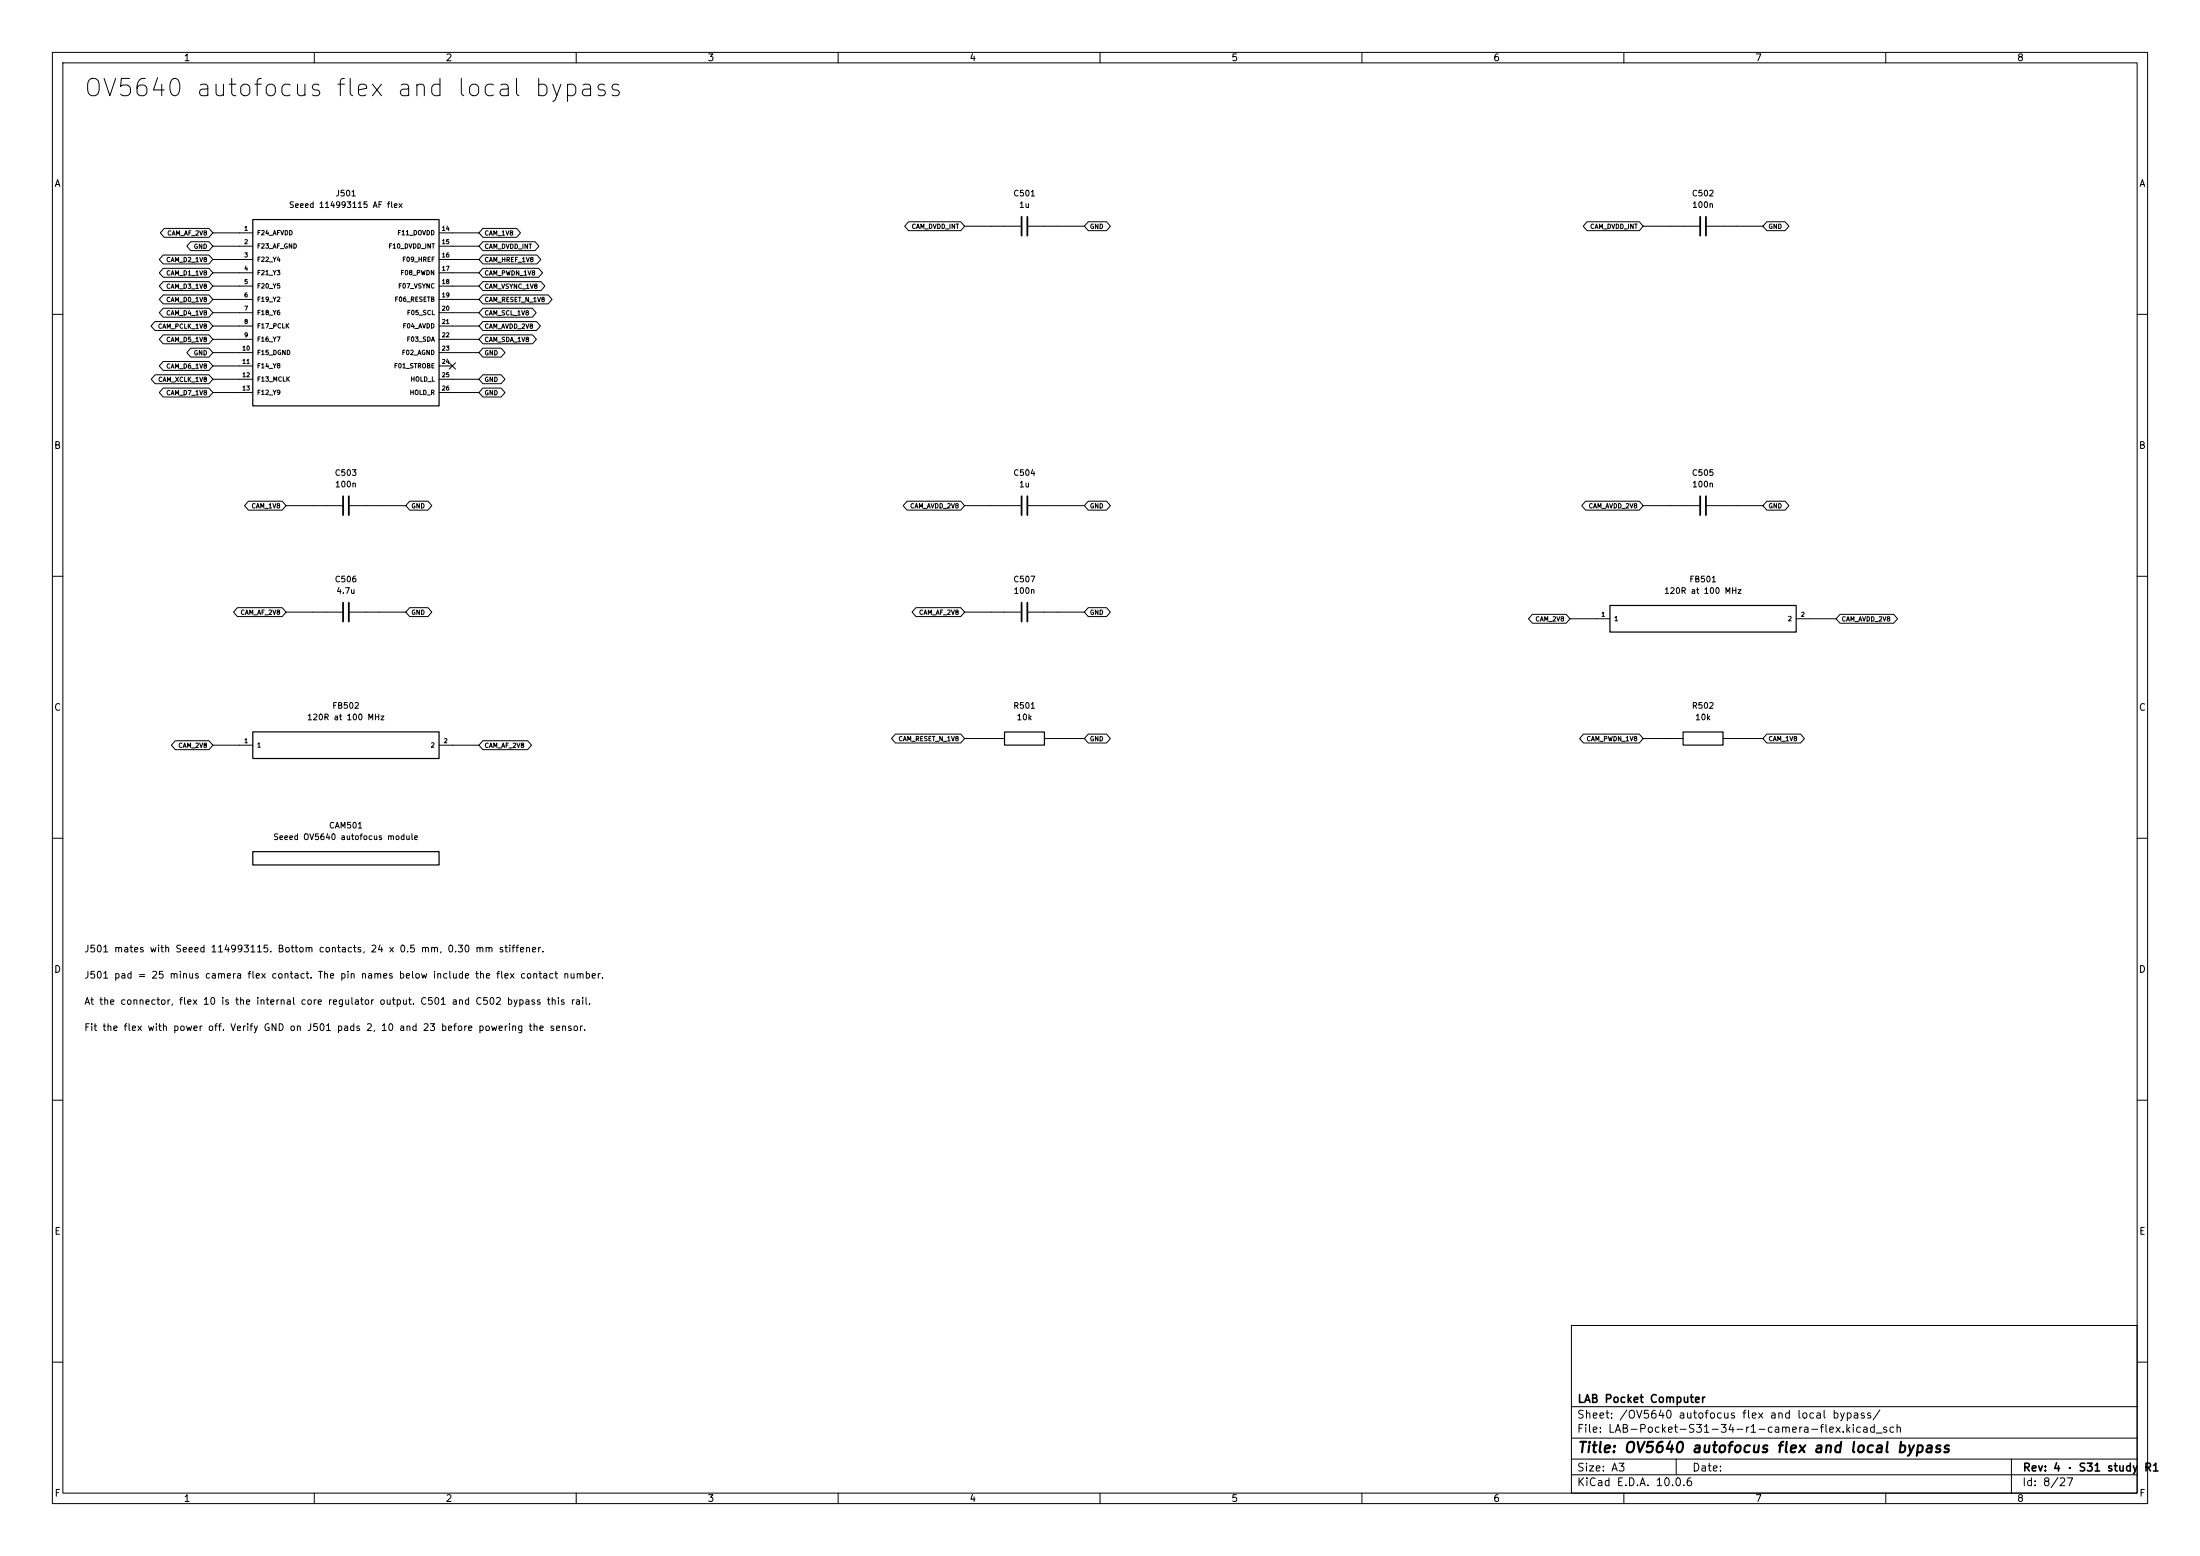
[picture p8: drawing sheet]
(kicad_sch (version 20260101) (generator eeschema) (paper "A3") (title_block (title "OV5640 autofocus flex and local bypass") (rev "4 · S31 study R1") (company "LAB Pocket Computer")) (lib_symbols
(symbol "S31_34:Part_J501" (pin_names (offset 0.7)) (in_bom yes) (on_board yes)
(property "Reference" "J" (at 0 22.78 0) (effects (font (size 1.1 1.1))))
(property "Value" "Seeed 114993115 AF flex" (at 0 19.78 0) (effects (font (size 1.1 1.1))))
(symbol "Part_J501_0_1" (rectangle (start -17.78 17.78) (end 17.78 -17.78) (stroke (width 0.23) (type default))(fill (type background))))
(symbol "Part_J501_1_1"
(pin passive line (at -20.32 15.24 0) (length 2.54) (name "F24_AFVDD" (effects (font (size 0.85 0.85)))) (number "1" (effects (font (size 0.8 0.8)))))
(pin passive line (at -20.32 12.7 0) (length 2.54) (name "F23_AF_GND" (effects (font (size 0.85 0.85)))) (number "2" (effects (font (size 0.8 0.8)))))
(pin passive line (at -20.32 10.16 0) (length 2.54) (name "F22_Y4" (effects (font (size 0.85 0.85)))) (number "3" (effects (font (size 0.8 0.8)))))
(pin passive line (at -20.32 7.62 0) (length 2.54) (name "F21_Y3" (effects (font (size 0.85 0.85)))) (number "4" (effects (font (size 0.8 0.8)))))
(pin passive line (at -20.32 5.08 0) (length 2.54) (name "F20_Y5" (effects (font (size 0.85 0.85)))) (number "5" (effects (font (size 0.8 0.8)))))
(pin passive line (at -20.32 2.54 0) (length 2.54) (name "F19_Y2" (effects (font (size 0.85 0.85)))) (number "6" (effects (font (size 0.8 0.8)))))
(pin passive line (at -20.32 0 0) (length 2.54) (name "F18_Y6" (effects (font (size 0.85 0.85)))) (number "7" (effects (font (size 0.8 0.8)))))
(pin passive line (at -20.32 -2.54 0) (length 2.54) (name "F17_PCLK" (effects (font (size 0.85 0.85)))) (number "8" (effects (font (size 0.8 0.8)))))
(pin passive line (at -20.32 -5.08 0) (length 2.54) (name "F16_Y7" (effects (font (size 0.85 0.85)))) (number "9" (effects (font (size 0.8 0.8)))))
(pin passive line (at -20.32 -7.62 0) (length 2.54) (name "F15_DGND" (effects (font (size 0.85 0.85)))) (number "10" (effects (font (size 0.8 0.8)))))
(pin passive line (at -20.32 -10.16 0) (length 2.54) (name "F14_Y8" (effects (font (size 0.85 0.85)))) (number "11" (effects (font (size 0.8 0.8)))))
(pin passive line (at -20.32 -12.7 0) (length 2.54) (name "F13_MCLK" (effects (font (size 0.85 0.85)))) (number "12" (effects (font (size 0.8 0.8)))))
(pin passive line (at -20.32 -15.24 0) (length 2.54) (name "F12_Y9" (effects (font (size 0.85 0.85)))) (number "13" (effects (font (size 0.8 0.8)))))
(pin passive line (at 20.32 15.24 180) (length 2.54) (name "F11_DOVDD" (effects (font (size 0.85 0.85)))) (number "14" (effects (font (size 0.8 0.8)))))
(pin passive line (at 20.32 12.7 180) (length 2.54) (name "F10_DVDD_INT" (effects (font (size 0.85 0.85)))) (number "15" (effects (font (size 0.8 0.8)))))
(pin passive line (at 20.32 10.16 180) (length 2.54) (name "F09_HREF" (effects (font (size 0.85 0.85)))) (number "16" (effects (font (size 0.8 0.8)))))
(pin passive line (at 20.32 7.62 180) (length 2.54) (name "F08_PWDN" (effects (font (size 0.85 0.85)))) (number "17" (effects (font (size 0.8 0.8)))))
(pin passive line (at 20.32 5.08 180) (length 2.54) (name "F07_VSYNC" (effects (font (size 0.85 0.85)))) (number "18" (effects (font (size 0.8 0.8)))))
(pin passive line (at 20.32 2.54 180) (length 2.54) (name "F06_RESETB" (effects (font (size 0.85 0.85)))) (number "19" (effects (font (size 0.8 0.8)))))
(pin passive line (at 20.32 0 180) (length 2.54) (name "F05_SCL" (effects (font (size 0.85 0.85)))) (number "20" (effects (font (size 0.8 0.8)))))
(pin passive line (at 20.32 -2.54 180) (length 2.54) (name "F04_AVDD" (effects (font (size 0.85 0.85)))) (number "21" (effects (font (size 0.8 0.8)))))
(pin passive line (at 20.32 -5.08 180) (length 2.54) (name "F03_SDA" (effects (font (size 0.85 0.85)))) (number "22" (effects (font (size 0.8 0.8)))))
(pin passive line (at 20.32 -7.62 180) (length 2.54) (name "F02_AGND" (effects (font (size 0.85 0.85)))) (number "23" (effects (font (size 0.8 0.8)))))
(pin passive line (at 20.32 -10.16 180) (length 2.54) (name "F01_STROBE" (effects (font (size 0.85 0.85)))) (number "24" (effects (font (size 0.8 0.8)))))
(pin passive line (at 20.32 -12.7 180) (length 2.54) (name "HOLD_L" (effects (font (size 0.85 0.85)))) (number "25" (effects (font (size 0.8 0.8)))))
(pin passive line (at 20.32 -15.24 180) (length 2.54) (name "HOLD_R" (effects (font (size 0.85 0.85)))) (number "26" (effects (font (size 0.8 0.8)))))))
(symbol "S31_34:Part_C501" (pin_names (offset 0.7) (hide yes)) (pin_numbers (hide yes)) (in_bom yes) (on_board yes)
(property "Reference" "C" (at 0 6.27 0) (effects (font (size 1.1 1.1))))
(property "Value" "1u" (at 0 3.27 0) (effects (font (size 1.1 1.1))))
(symbol "Part_C501_0_1" (polyline (pts (xy -0.55 -1.8) (xy -0.55 1.8)) (stroke (width 0.34) (type default))(fill (type none)))(polyline (pts (xy 0.55 -1.8) (xy 0.55 1.8)) (stroke (width 0.34) (type default))(fill (type none)))(polyline (pts (xy -3.81 0) (xy -0.55 0)) (stroke (width 0.18) (type default))(fill (type none)))(polyline (pts (xy 3.81 0) (xy 0.55 0)) (stroke (width 0.18) (type default))(fill (type none))))
(symbol "Part_C501_1_1"
(pin passive line (at -6.35 0 0) (length 2.54) (name "1" (effects (font (size 0.85 0.85)))) (number "1" (effects (font (size 0.8 0.8)))))
(pin passive line (at 6.35 0 180) (length 2.54) (name "2" (effects (font (size 0.85 0.85)))) (number "2" (effects (font (size 0.8 0.8)))))))
(symbol "S31_34:Part_C502" (pin_names (offset 0.7) (hide yes)) (pin_numbers (hide yes)) (in_bom yes) (on_board yes)
(property "Reference" "C" (at 0 6.27 0) (effects (font (size 1.1 1.1))))
(property "Value" "100n" (at 0 3.27 0) (effects (font (size 1.1 1.1))))
(symbol "Part_C502_0_1" (polyline (pts (xy -0.55 -1.8) (xy -0.55 1.8)) (stroke (width 0.34) (type default))(fill (type none)))(polyline (pts (xy 0.55 -1.8) (xy 0.55 1.8)) (stroke (width 0.34) (type default))(fill (type none)))(polyline (pts (xy -3.81 0) (xy -0.55 0)) (stroke (width 0.18) (type default))(fill (type none)))(polyline (pts (xy 3.81 0) (xy 0.55 0)) (stroke (width 0.18) (type default))(fill (type none))))
(symbol "Part_C502_1_1"
(pin passive line (at -6.35 0 0) (length 2.54) (name "1" (effects (font (size 0.85 0.85)))) (number "1" (effects (font (size 0.8 0.8)))))
(pin passive line (at 6.35 0 180) (length 2.54) (name "2" (effects (font (size 0.85 0.85)))) (number "2" (effects (font (size 0.8 0.8)))))))
(symbol "S31_34:Part_C503" (pin_names (offset 0.7) (hide yes)) (pin_numbers (hide yes)) (in_bom yes) (on_board yes)
(property "Reference" "C" (at 0 6.27 0) (effects (font (size 1.1 1.1))))
(property "Value" "100n" (at 0 3.27 0) (effects (font (size 1.1 1.1))))
(symbol "Part_C503_0_1" (polyline (pts (xy -0.55 -1.8) (xy -0.55 1.8)) (stroke (width 0.34) (type default))(fill (type none)))(polyline (pts (xy 0.55 -1.8) (xy 0.55 1.8)) (stroke (width 0.34) (type default))(fill (type none)))(polyline (pts (xy -3.81 0) (xy -0.55 0)) (stroke (width 0.18) (type default))(fill (type none)))(polyline (pts (xy 3.81 0) (xy 0.55 0)) (stroke (width 0.18) (type default))(fill (type none))))
(symbol "Part_C503_1_1"
(pin passive line (at -6.35 0 0) (length 2.54) (name "1" (effects (font (size 0.85 0.85)))) (number "1" (effects (font (size 0.8 0.8)))))
(pin passive line (at 6.35 0 180) (length 2.54) (name "2" (effects (font (size 0.85 0.85)))) (number "2" (effects (font (size 0.8 0.8)))))))
(symbol "S31_34:Part_C504" (pin_names (offset 0.7) (hide yes)) (pin_numbers (hide yes)) (in_bom yes) (on_board yes)
(property "Reference" "C" (at 0 6.27 0) (effects (font (size 1.1 1.1))))
(property "Value" "1u" (at 0 3.27 0) (effects (font (size 1.1 1.1))))
(symbol "Part_C504_0_1" (polyline (pts (xy -0.55 -1.8) (xy -0.55 1.8)) (stroke (width 0.34) (type default))(fill (type none)))(polyline (pts (xy 0.55 -1.8) (xy 0.55 1.8)) (stroke (width 0.34) (type default))(fill (type none)))(polyline (pts (xy -3.81 0) (xy -0.55 0)) (stroke (width 0.18) (type default))(fill (type none)))(polyline (pts (xy 3.81 0) (xy 0.55 0)) (stroke (width 0.18) (type default))(fill (type none))))
(symbol "Part_C504_1_1"
(pin passive line (at -6.35 0 0) (length 2.54) (name "1" (effects (font (size 0.85 0.85)))) (number "1" (effects (font (size 0.8 0.8)))))
(pin passive line (at 6.35 0 180) (length 2.54) (name "2" (effects (font (size 0.85 0.85)))) (number "2" (effects (font (size 0.8 0.8)))))))
(symbol "S31_34:Part_C505" (pin_names (offset 0.7) (hide yes)) (pin_numbers (hide yes)) (in_bom yes) (on_board yes)
(property "Reference" "C" (at 0 6.27 0) (effects (font (size 1.1 1.1))))
(property "Value" "100n" (at 0 3.27 0) (effects (font (size 1.1 1.1))))
(symbol "Part_C505_0_1" (polyline (pts (xy -0.55 -1.8) (xy -0.55 1.8)) (stroke (width 0.34) (type default))(fill (type none)))(polyline (pts (xy 0.55 -1.8) (xy 0.55 1.8)) (stroke (width 0.34) (type default))(fill (type none)))(polyline (pts (xy -3.81 0) (xy -0.55 0)) (stroke (width 0.18) (type default))(fill (type none)))(polyline (pts (xy 3.81 0) (xy 0.55 0)) (stroke (width 0.18) (type default))(fill (type none))))
(symbol "Part_C505_1_1"
(pin passive line (at -6.35 0 0) (length 2.54) (name "1" (effects (font (size 0.85 0.85)))) (number "1" (effects (font (size 0.8 0.8)))))
(pin passive line (at 6.35 0 180) (length 2.54) (name "2" (effects (font (size 0.85 0.85)))) (number "2" (effects (font (size 0.8 0.8)))))))
(symbol "S31_34:Part_C506" (pin_names (offset 0.7) (hide yes)) (pin_numbers (hide yes)) (in_bom yes) (on_board yes)
(property "Reference" "C" (at 0 6.27 0) (effects (font (size 1.1 1.1))))
(property "Value" "4.7u" (at 0 3.27 0) (effects (font (size 1.1 1.1))))
(symbol "Part_C506_0_1" (polyline (pts (xy -0.55 -1.8) (xy -0.55 1.8)) (stroke (width 0.34) (type default))(fill (type none)))(polyline (pts (xy 0.55 -1.8) (xy 0.55 1.8)) (stroke (width 0.34) (type default))(fill (type none)))(polyline (pts (xy -3.81 0) (xy -0.55 0)) (stroke (width 0.18) (type default))(fill (type none)))(polyline (pts (xy 3.81 0) (xy 0.55 0)) (stroke (width 0.18) (type default))(fill (type none))))
(symbol "Part_C506_1_1"
(pin passive line (at -6.35 0 0) (length 2.54) (name "1" (effects (font (size 0.85 0.85)))) (number "1" (effects (font (size 0.8 0.8)))))
(pin passive line (at 6.35 0 180) (length 2.54) (name "2" (effects (font (size 0.85 0.85)))) (number "2" (effects (font (size 0.8 0.8)))))))
(symbol "S31_34:Part_C507" (pin_names (offset 0.7) (hide yes)) (pin_numbers (hide yes)) (in_bom yes) (on_board yes)
(property "Reference" "C" (at 0 6.27 0) (effects (font (size 1.1 1.1))))
(property "Value" "100n" (at 0 3.27 0) (effects (font (size 1.1 1.1))))
(symbol "Part_C507_0_1" (polyline (pts (xy -0.55 -1.8) (xy -0.55 1.8)) (stroke (width 0.34) (type default))(fill (type none)))(polyline (pts (xy 0.55 -1.8) (xy 0.55 1.8)) (stroke (width 0.34) (type default))(fill (type none)))(polyline (pts (xy -3.81 0) (xy -0.55 0)) (stroke (width 0.18) (type default))(fill (type none)))(polyline (pts (xy 3.81 0) (xy 0.55 0)) (stroke (width 0.18) (type default))(fill (type none))))
(symbol "Part_C507_1_1"
(pin passive line (at -6.35 0 0) (length 2.54) (name "1" (effects (font (size 0.85 0.85)))) (number "1" (effects (font (size 0.8 0.8)))))
(pin passive line (at 6.35 0 180) (length 2.54) (name "2" (effects (font (size 0.85 0.85)))) (number "2" (effects (font (size 0.8 0.8)))))))
(symbol "S31_34:Part_FB501" (pin_names (offset 0.7)) (in_bom yes) (on_board yes)
(property "Reference" "FB" (at 0 7.54 0) (effects (font (size 1.1 1.1))))
(property "Value" "120R at 100 MHz" (at 0 4.54 0) (effects (font (size 1.1 1.1))))
(symbol "Part_FB501_0_1" (rectangle (start -17.78 2.54) (end 17.78 -2.54) (stroke (width 0.23) (type default))(fill (type background))))
(symbol "Part_FB501_1_1"
(pin passive line (at -20.32 0 0) (length 2.54) (name "1" (effects (font (size 0.85 0.85)))) (number "1" (effects (font (size 0.8 0.8)))))
(pin passive line (at 20.32 0 180) (length 2.54) (name "2" (effects (font (size 0.85 0.85)))) (number "2" (effects (font (size 0.8 0.8)))))))
(symbol "S31_34:Part_FB502" (pin_names (offset 0.7)) (in_bom yes) (on_board yes)
(property "Reference" "FB" (at 0 7.54 0) (effects (font (size 1.1 1.1))))
(property "Value" "120R at 100 MHz" (at 0 4.54 0) (effects (font (size 1.1 1.1))))
(symbol "Part_FB502_0_1" (rectangle (start -17.78 2.54) (end 17.78 -2.54) (stroke (width 0.23) (type default))(fill (type background))))
(symbol "Part_FB502_1_1"
(pin passive line (at -20.32 0 0) (length 2.54) (name "1" (effects (font (size 0.85 0.85)))) (number "1" (effects (font (size 0.8 0.8)))))
(pin passive line (at 20.32 0 180) (length 2.54) (name "2" (effects (font (size 0.85 0.85)))) (number "2" (effects (font (size 0.8 0.8)))))))
(symbol "S31_34:Part_R501" (pin_names (offset 0.7) (hide yes)) (pin_numbers (hide yes)) (in_bom yes) (on_board yes)
(property "Reference" "R" (at 0 6.27 0) (effects (font (size 1.1 1.1))))
(property "Value" "10k" (at 0 3.27 0) (effects (font (size 1.1 1.1))))
(symbol "Part_R501_0_1" (rectangle (start -3.81 1.25) (end 3.81 -1.25) (stroke (width 0.23) (type default))(fill (type none))))
(symbol "Part_R501_1_1"
(pin passive line (at -6.35 0 0) (length 2.54) (name "1" (effects (font (size 0.85 0.85)))) (number "1" (effects (font (size 0.8 0.8)))))
(pin passive line (at 6.35 0 180) (length 2.54) (name "2" (effects (font (size 0.85 0.85)))) (number "2" (effects (font (size 0.8 0.8)))))))
(symbol "S31_34:Part_R502" (pin_names (offset 0.7) (hide yes)) (pin_numbers (hide yes)) (in_bom yes) (on_board yes)
(property "Reference" "R" (at 0 6.27 0) (effects (font (size 1.1 1.1))))
(property "Value" "10k" (at 0 3.27 0) (effects (font (size 1.1 1.1))))
(symbol "Part_R502_0_1" (rectangle (start -3.81 1.25) (end 3.81 -1.25) (stroke (width 0.23) (type default))(fill (type none))))
(symbol "Part_R502_1_1"
(pin passive line (at -6.35 0 0) (length 2.54) (name "1" (effects (font (size 0.85 0.85)))) (number "1" (effects (font (size 0.8 0.8)))))
(pin passive line (at 6.35 0 180) (length 2.54) (name "2" (effects (font (size 0.85 0.85)))) (number "2" (effects (font (size 0.8 0.8)))))))
(symbol "S31_34:Part_CAM501" (pin_names (offset 0.7)) (in_bom yes) (on_board yes)
(property "Reference" "CAM" (at 0 6.27 0) (effects (font (size 1.1 1.1))))
(property "Value" "Seeed OV5640 autofocus module" (at 0 3.27 0) (effects (font (size 1.1 1.1))))
(symbol "Part_CAM501_0_1" (rectangle (start -17.78 1.27) (end 17.78 -1.27) (stroke (width 0.23) (type default))(fill (type background))))
(symbol "Part_CAM501_1_1")))
(text "OV5640 autofocus flex and local bypass" (at 16 17 0) (effects (font (size 3.3 3.3)) (justify left)))
(symbol (lib_id "S31_34:Part_J501") (at 66.04 59.69 0) (unit 1) (in_bom yes) (on_board yes) (property "Reference" "J501" (at 66.04 36.91 0) (effects (font (size 1.1 1.1))))(property "Value" "Seeed 114993115 AF flex" (at 66.04 39.11 0) (effects (font (size 1.1 1.1))))(property "Footprint" "LABR4:JUSHUO_AFC01-S24FCC-00" (at 66.04 59.69 0) (effects (font (size 1.1 1.1)) (hide yes)))(property "Datasheet" "${KIPRJMOD}/../datasheets/Jushuo-AFC01-S24FCC-00.pdf" (at 66.04 59.69 0) (effects (font (size 1.1 1.1)) (hide yes)))(property "MPN" "AFC01-S24FCC-00" (at 66.04 59.69 0) (effects (font (size 1.1 1.1)) (hide yes)))(property "LCSC" "C262276" (at 66.04 59.69 0) (effects (font (size 1.1 1.1)) (hide yes))))
(wire (pts (xy 45.72 44.45) (xy 40.64 44.45)) (stroke (width 0) (type default)))
(global_label "CAM_AF_2V8" (shape bidirectional) (at 40.64 44.45 180) (effects (font (size 0.85 0.85)) (justify right)))
(wire (pts (xy 45.72 46.99) (xy 40.64 46.99)) (stroke (width 0) (type default)))
(global_label "GND" (shape bidirectional) (at 40.64 46.99 180) (effects (font (size 0.85 0.85)) (justify right)))
(wire (pts (xy 45.72 49.53) (xy 40.64 49.53)) (stroke (width 0) (type default)))
(global_label "CAM_D2_1V8" (shape bidirectional) (at 40.64 49.53 180) (effects (font (size 0.85 0.85)) (justify right)))
(wire (pts (xy 45.72 52.07) (xy 40.64 52.07)) (stroke (width 0) (type default)))
(global_label "CAM_D1_1V8" (shape bidirectional) (at 40.64 52.07 180) (effects (font (size 0.85 0.85)) (justify right)))
(wire (pts (xy 45.72 54.61) (xy 40.64 54.61)) (stroke (width 0) (type default)))
(global_label "CAM_D3_1V8" (shape bidirectional) (at 40.64 54.61 180) (effects (font (size 0.85 0.85)) (justify right)))
(wire (pts (xy 45.72 57.15) (xy 40.64 57.15)) (stroke (width 0) (type default)))
(global_label "CAM_D0_1V8" (shape bidirectional) (at 40.64 57.15 180) (effects (font (size 0.85 0.85)) (justify right)))
(wire (pts (xy 45.72 59.69) (xy 40.64 59.69)) (stroke (width 0) (type default)))
(global_label "CAM_D4_1V8" (shape bidirectional) (at 40.64 59.69 180) (effects (font (size 0.85 0.85)) (justify right)))
(wire (pts (xy 45.72 62.23) (xy 40.64 62.23)) (stroke (width 0) (type default)))
(global_label "CAM_PCLK_1V8" (shape bidirectional) (at 40.64 62.23 180) (effects (font (size 0.85 0.85)) (justify right)))
(wire (pts (xy 45.72 64.77) (xy 40.64 64.77)) (stroke (width 0) (type default)))
(global_label "CAM_D5_1V8" (shape bidirectional) (at 40.64 64.77 180) (effects (font (size 0.85 0.85)) (justify right)))
(wire (pts (xy 45.72 67.31) (xy 40.64 67.31)) (stroke (width 0) (type default)))
(global_label "GND" (shape bidirectional) (at 40.64 67.31 180) (effects (font (size 0.85 0.85)) (justify right)))
(wire (pts (xy 45.72 69.85) (xy 40.64 69.85)) (stroke (width 0) (type default)))
(global_label "CAM_D6_1V8" (shape bidirectional) (at 40.64 69.85 180) (effects (font (size 0.85 0.85)) (justify right)))
(wire (pts (xy 45.72 72.39) (xy 40.64 72.39)) (stroke (width 0) (type default)))
(global_label "CAM_XCLK_1V8" (shape bidirectional) (at 40.64 72.39 180) (effects (font (size 0.85 0.85)) (justify right)))
(wire (pts (xy 45.72 74.93) (xy 40.64 74.93)) (stroke (width 0) (type default)))
(global_label "CAM_D7_1V8" (shape bidirectional) (at 40.64 74.93 180) (effects (font (size 0.85 0.85)) (justify right)))
(wire (pts (xy 86.36 44.45) (xy 91.44 44.45)) (stroke (width 0) (type default)))
(global_label "CAM_1V8" (shape bidirectional) (at 91.44 44.45 0) (effects (font (size 0.85 0.85)) (justify left)))
(wire (pts (xy 86.36 46.99) (xy 91.44 46.99)) (stroke (width 0) (type default)))
(global_label "CAM_DVDD_INT" (shape bidirectional) (at 91.44 46.99 0) (effects (font (size 0.85 0.85)) (justify left)))
(wire (pts (xy 86.36 49.53) (xy 91.44 49.53)) (stroke (width 0) (type default)))
(global_label "CAM_HREF_1V8" (shape bidirectional) (at 91.44 49.53 0) (effects (font (size 0.85 0.85)) (justify left)))
(wire (pts (xy 86.36 52.07) (xy 91.44 52.07)) (stroke (width 0) (type default)))
(global_label "CAM_PWDN_1V8" (shape bidirectional) (at 91.44 52.07 0) (effects (font (size 0.85 0.85)) (justify left)))
(wire (pts (xy 86.36 54.61) (xy 91.44 54.61)) (stroke (width 0) (type default)))
(global_label "CAM_VSYNC_1V8" (shape bidirectional) (at 91.44 54.61 0) (effects (font (size 0.85 0.85)) (justify left)))
(wire (pts (xy 86.36 57.15) (xy 91.44 57.15)) (stroke (width 0) (type default)))
(global_label "CAM_RESET_N_1V8" (shape bidirectional) (at 91.44 57.15 0) (effects (font (size 0.85 0.85)) (justify left)))
(wire (pts (xy 86.36 59.69) (xy 91.44 59.69)) (stroke (width 0) (type default)))
(global_label "CAM_SCL_1V8" (shape bidirectional) (at 91.44 59.69 0) (effects (font (size 0.85 0.85)) (justify left)))
(wire (pts (xy 86.36 62.23) (xy 91.44 62.23)) (stroke (width 0) (type default)))
(global_label "CAM_AVDD_2V8" (shape bidirectional) (at 91.44 62.23 0) (effects (font (size 0.85 0.85)) (justify left)))
(wire (pts (xy 86.36 64.77) (xy 91.44 64.77)) (stroke (width 0) (type default)))
(global_label "CAM_SDA_1V8" (shape bidirectional) (at 91.44 64.77 0) (effects (font (size 0.85 0.85)) (justify left)))
(wire (pts (xy 86.36 67.31) (xy 91.44 67.31)) (stroke (width 0) (type default)))
(global_label "GND" (shape bidirectional) (at 91.44 67.31 0) (effects (font (size 0.85 0.85)) (justify left)))
(no_connect (at 86.36 69.85))
(wire (pts (xy 86.36 72.39) (xy 91.44 72.39)) (stroke (width 0) (type default)))
(global_label "GND" (shape bidirectional) (at 91.44 72.39 0) (effects (font (size 0.85 0.85)) (justify left)))
(wire (pts (xy 86.36 74.93) (xy 91.44 74.93)) (stroke (width 0) (type default)))
(global_label "GND" (shape bidirectional) (at 91.44 74.93 0) (effects (font (size 0.85 0.85)) (justify left)))
(symbol (lib_id "S31_34:Part_C501") (at 195.58 43.18 0) (unit 1) (in_bom yes) (on_board yes) (property "Reference" "C501" (at 195.58 36.91 0) (effects (font (size 1.1 1.1))))(property "Value" "1u" (at 195.58 39.11 0) (effects (font (size 1.1 1.1))))(property "Footprint" "Capacitor_SMD:C_0603_1608Metric" (at 195.58 43.18 0) (effects (font (size 1.1 1.1)) (hide yes)))(property "Datasheet" "${KIPRJMOD}/../datasheets/C0603C105K8PACTU.pdf" (at 195.58 43.18 0) (effects (font (size 1.1 1.1)) (hide yes)))(property "MPN" "C0603C105K8PACTU" (at 195.58 43.18 0) (effects (font (size 1.1 1.1)) (hide yes)))(property "LCSC" "C696361" (at 195.58 43.18 0) (effects (font (size 1.1 1.1)) (hide yes))))
(wire (pts (xy 189.23 43.18) (xy 184.15 43.18)) (stroke (width 0) (type default)))
(global_label "CAM_DVDD_INT" (shape bidirectional) (at 184.15 43.18 180) (effects (font (size 0.85 0.85)) (justify right)))
(wire (pts (xy 201.93 43.18) (xy 207.01 43.18)) (stroke (width 0) (type default)))
(global_label "GND" (shape bidirectional) (at 207.01 43.18 0) (effects (font (size 0.85 0.85)) (justify left)))
(symbol (lib_id "S31_34:Part_C502") (at 325.12 43.18 0) (unit 1) (in_bom yes) (on_board yes) (property "Reference" "C502" (at 325.12 36.91 0) (effects (font (size 1.1 1.1))))(property "Value" "100n" (at 325.12 39.11 0) (effects (font (size 1.1 1.1))))(property "Footprint" "Capacitor_SMD:C_0603_1608Metric" (at 325.12 43.18 0) (effects (font (size 1.1 1.1)) (hide yes)))(property "Datasheet" "${KIPRJMOD}/../datasheets/C0603C104K5RACTU.pdf" (at 325.12 43.18 0) (effects (font (size 1.1 1.1)) (hide yes)))(property "MPN" "C0603C104K5RACTU" (at 325.12 43.18 0) (effects (font (size 1.1 1.1)) (hide yes)))(property "LCSC" "C127833" (at 325.12 43.18 0) (effects (font (size 1.1 1.1)) (hide yes))))
(wire (pts (xy 318.77 43.18) (xy 313.69 43.18)) (stroke (width 0) (type default)))
(global_label "CAM_DVDD_INT" (shape bidirectional) (at 313.69 43.18 180) (effects (font (size 0.85 0.85)) (justify right)))
(wire (pts (xy 331.47 43.18) (xy 336.55 43.18)) (stroke (width 0) (type default)))
(global_label "GND" (shape bidirectional) (at 336.55 43.18 0) (effects (font (size 0.85 0.85)) (justify left)))
(symbol (lib_id "S31_34:Part_C503") (at 66.04 96.52 0) (unit 1) (in_bom yes) (on_board yes) (property "Reference" "C503" (at 66.04 90.25 0) (effects (font (size 1.1 1.1))))(property "Value" "100n" (at 66.04 92.45 0) (effects (font (size 1.1 1.1))))(property "Footprint" "Capacitor_SMD:C_0603_1608Metric" (at 66.04 96.52 0) (effects (font (size 1.1 1.1)) (hide yes)))(property "Datasheet" "${KIPRJMOD}/../datasheets/C0603C104K5RACTU.pdf" (at 66.04 96.52 0) (effects (font (size 1.1 1.1)) (hide yes)))(property "MPN" "C0603C104K5RACTU" (at 66.04 96.52 0) (effects (font (size 1.1 1.1)) (hide yes)))(property "LCSC" "C127833" (at 66.04 96.52 0) (effects (font (size 1.1 1.1)) (hide yes))))
(wire (pts (xy 59.69 96.52) (xy 54.61 96.52)) (stroke (width 0) (type default)))
(global_label "CAM_1V8" (shape bidirectional) (at 54.61 96.52 180) (effects (font (size 0.85 0.85)) (justify right)))
(wire (pts (xy 72.39 96.52) (xy 77.47 96.52)) (stroke (width 0) (type default)))
(global_label "GND" (shape bidirectional) (at 77.47 96.52 0) (effects (font (size 0.85 0.85)) (justify left)))
(symbol (lib_id "S31_34:Part_C504") (at 195.58 96.52 0) (unit 1) (in_bom yes) (on_board yes) (property "Reference" "C504" (at 195.58 90.25 0) (effects (font (size 1.1 1.1))))(property "Value" "1u" (at 195.58 92.45 0) (effects (font (size 1.1 1.1))))(property "Footprint" "Capacitor_SMD:C_0603_1608Metric" (at 195.58 96.52 0) (effects (font (size 1.1 1.1)) (hide yes)))(property "Datasheet" "${KIPRJMOD}/../datasheets/C0603C105K8PACTU.pdf" (at 195.58 96.52 0) (effects (font (size 1.1 1.1)) (hide yes)))(property "MPN" "C0603C105K8PACTU" (at 195.58 96.52 0) (effects (font (size 1.1 1.1)) (hide yes)))(property "LCSC" "C696361" (at 195.58 96.52 0) (effects (font (size 1.1 1.1)) (hide yes))))
(wire (pts (xy 189.23 96.52) (xy 184.15 96.52)) (stroke (width 0) (type default)))
(global_label "CAM_AVDD_2V8" (shape bidirectional) (at 184.15 96.52 180) (effects (font (size 0.85 0.85)) (justify right)))
(wire (pts (xy 201.93 96.52) (xy 207.01 96.52)) (stroke (width 0) (type default)))
(global_label "GND" (shape bidirectional) (at 207.01 96.52 0) (effects (font (size 0.85 0.85)) (justify left)))
(symbol (lib_id "S31_34:Part_C505") (at 325.12 96.52 0) (unit 1) (in_bom yes) (on_board yes) (property "Reference" "C505" (at 325.12 90.25 0) (effects (font (size 1.1 1.1))))(property "Value" "100n" (at 325.12 92.45 0) (effects (font (size 1.1 1.1))))(property "Footprint" "Capacitor_SMD:C_0603_1608Metric" (at 325.12 96.52 0) (effects (font (size 1.1 1.1)) (hide yes)))(property "Datasheet" "${KIPRJMOD}/../datasheets/C0603C104K5RACTU.pdf" (at 325.12 96.52 0) (effects (font (size 1.1 1.1)) (hide yes)))(property "MPN" "C0603C104K5RACTU" (at 325.12 96.52 0) (effects (font (size 1.1 1.1)) (hide yes)))(property "LCSC" "C127833" (at 325.12 96.52 0) (effects (font (size 1.1 1.1)) (hide yes))))
(wire (pts (xy 318.77 96.52) (xy 313.69 96.52)) (stroke (width 0) (type default)))
(global_label "CAM_AVDD_2V8" (shape bidirectional) (at 313.69 96.52 180) (effects (font (size 0.85 0.85)) (justify right)))
(wire (pts (xy 331.47 96.52) (xy 336.55 96.52)) (stroke (width 0) (type default)))
(global_label "GND" (shape bidirectional) (at 336.55 96.52 0) (effects (font (size 0.85 0.85)) (justify left)))
(symbol (lib_id "S31_34:Part_C506") (at 66.04 116.84 0) (unit 1) (in_bom yes) (on_board yes) (property "Reference" "C506" (at 66.04 110.57 0) (effects (font (size 1.1 1.1))))(property "Value" "4.7u" (at 66.04 112.77 0) (effects (font (size 1.1 1.1))))(property "Footprint" "Capacitor_SMD:C_0402_1005Metric" (at 66.04 116.84 0) (effects (font (size 1.1 1.1)) (hide yes)))(property "Datasheet" "${KIPRJMOD}/../datasheets/GRM155R60J475ME47D.pdf" (at 66.04 116.84 0) (effects (font (size 1.1 1.1)) (hide yes)))(property "MPN" "GRM155R60J475ME47D" (at 66.04 116.84 0) (effects (font (size 1.1 1.1)) (hide yes)))(property "LCSC" "C82453" (at 66.04 116.84 0) (effects (font (size 1.1 1.1)) (hide yes))))
(wire (pts (xy 59.69 116.84) (xy 54.61 116.84)) (stroke (width 0) (type default)))
(global_label "CAM_AF_2V8" (shape bidirectional) (at 54.61 116.84 180) (effects (font (size 0.85 0.85)) (justify right)))
(wire (pts (xy 72.39 116.84) (xy 77.47 116.84)) (stroke (width 0) (type default)))
(global_label "GND" (shape bidirectional) (at 77.47 116.84 0) (effects (font (size 0.85 0.85)) (justify left)))
(symbol (lib_id "S31_34:Part_C507") (at 195.58 116.84 0) (unit 1) (in_bom yes) (on_board yes) (property "Reference" "C507" (at 195.58 110.57 0) (effects (font (size 1.1 1.1))))(property "Value" "100n" (at 195.58 112.77 0) (effects (font (size 1.1 1.1))))(property "Footprint" "Capacitor_SMD:C_0603_1608Metric" (at 195.58 116.84 0) (effects (font (size 1.1 1.1)) (hide yes)))(property "Datasheet" "${KIPRJMOD}/../datasheets/C0603C104K5RACTU.pdf" (at 195.58 116.84 0) (effects (font (size 1.1 1.1)) (hide yes)))(property "MPN" "C0603C104K5RACTU" (at 195.58 116.84 0) (effects (font (size 1.1 1.1)) (hide yes)))(property "LCSC" "C127833" (at 195.58 116.84 0) (effects (font (size 1.1 1.1)) (hide yes))))
(wire (pts (xy 189.23 116.84) (xy 184.15 116.84)) (stroke (width 0) (type default)))
(global_label "CAM_AF_2V8" (shape bidirectional) (at 184.15 116.84 180) (effects (font (size 0.85 0.85)) (justify right)))
(wire (pts (xy 201.93 116.84) (xy 207.01 116.84)) (stroke (width 0) (type default)))
(global_label "GND" (shape bidirectional) (at 207.01 116.84 0) (effects (font (size 0.85 0.85)) (justify left)))
(symbol (lib_id "S31_34:Part_FB501") (at 325.12 118.11 0) (unit 1) (in_bom yes) (on_board yes) (property "Reference" "FB501" (at 325.12 110.57 0) (effects (font (size 1.1 1.1))))(property "Value" "120R at 100 MHz" (at 325.12 112.77 0) (effects (font (size 1.1 1.1))))(property "Footprint" "Inductor_SMD:L_0603_1608Metric" (at 325.12 118.11 0) (effects (font (size 1.1 1.1)) (hide yes)))(property "Datasheet" "${KIPRJMOD}/../datasheets/Murata-BLM18PG121SN1D.pdf" (at 325.12 118.11 0) (effects (font (size 1.1 1.1)) (hide yes)))(property "MPN" "BLM18PG121SN1D" (at 325.12 118.11 0) (effects (font (size 1.1 1.1)) (hide yes)))(property "LCSC" "C14709" (at 325.12 118.11 0) (effects (font (size 1.1 1.1)) (hide yes))))
(wire (pts (xy 304.8 118.11) (xy 299.72 118.11)) (stroke (width 0) (type default)))
(global_label "CAM_2V8" (shape bidirectional) (at 299.72 118.11 180) (effects (font (size 0.85 0.85)) (justify right)))
(wire (pts (xy 345.44 118.11) (xy 350.52 118.11)) (stroke (width 0) (type default)))
(global_label "CAM_AVDD_2V8" (shape bidirectional) (at 350.52 118.11 0) (effects (font (size 0.85 0.85)) (justify left)))
(symbol (lib_id "S31_34:Part_FB502") (at 66.04 142.24 0) (unit 1) (in_bom yes) (on_board yes) (property "Reference" "FB502" (at 66.04 134.7 0) (effects (font (size 1.1 1.1))))(property "Value" "120R at 100 MHz" (at 66.04 136.9 0) (effects (font (size 1.1 1.1))))(property "Footprint" "Inductor_SMD:L_0603_1608Metric" (at 66.04 142.24 0) (effects (font (size 1.1 1.1)) (hide yes)))(property "Datasheet" "${KIPRJMOD}/../datasheets/Murata-BLM18PG121SN1D.pdf" (at 66.04 142.24 0) (effects (font (size 1.1 1.1)) (hide yes)))(property "MPN" "BLM18PG121SN1D" (at 66.04 142.24 0) (effects (font (size 1.1 1.1)) (hide yes)))(property "LCSC" "C14709" (at 66.04 142.24 0) (effects (font (size 1.1 1.1)) (hide yes))))
(wire (pts (xy 45.72 142.24) (xy 40.64 142.24)) (stroke (width 0) (type default)))
(global_label "CAM_2V8" (shape bidirectional) (at 40.64 142.24 180) (effects (font (size 0.85 0.85)) (justify right)))
(wire (pts (xy 86.36 142.24) (xy 91.44 142.24)) (stroke (width 0) (type default)))
(global_label "CAM_AF_2V8" (shape bidirectional) (at 91.44 142.24 0) (effects (font (size 0.85 0.85)) (justify left)))
(symbol (lib_id "S31_34:Part_R501") (at 195.58 140.97 0) (unit 1) (in_bom yes) (on_board yes) (property "Reference" "R501" (at 195.58 134.7 0) (effects (font (size 1.1 1.1))))(property "Value" "10k" (at 195.58 136.9 0) (effects (font (size 1.1 1.1))))(property "Footprint" "Resistor_SMD:R_0603_1608Metric" (at 195.58 140.97 0) (effects (font (size 1.1 1.1)) (hide yes)))(property "Datasheet" "${KIPRJMOD}/../datasheets/CRCW0603.pdf" (at 195.58 140.97 0) (effects (font (size 1.1 1.1)) (hide yes)))(property "MPN" "CRCW060310K0FKEA" (at 195.58 140.97 0) (effects (font (size 1.1 1.1)) (hide yes)))(property "LCSC" "C844918" (at 195.58 140.97 0) (effects (font (size 1.1 1.1)) (hide yes))))
(wire (pts (xy 189.23 140.97) (xy 184.15 140.97)) (stroke (width 0) (type default)))
(global_label "CAM_RESET_N_1V8" (shape bidirectional) (at 184.15 140.97 180) (effects (font (size 0.85 0.85)) (justify right)))
(wire (pts (xy 201.93 140.97) (xy 207.01 140.97)) (stroke (width 0) (type default)))
(global_label "GND" (shape bidirectional) (at 207.01 140.97 0) (effects (font (size 0.85 0.85)) (justify left)))
(symbol (lib_id "S31_34:Part_R502") (at 325.12 140.97 0) (unit 1) (in_bom yes) (on_board yes) (property "Reference" "R502" (at 325.12 134.7 0) (effects (font (size 1.1 1.1))))(property "Value" "10k" (at 325.12 136.9 0) (effects (font (size 1.1 1.1))))(property "Footprint" "Resistor_SMD:R_0603_1608Metric" (at 325.12 140.97 0) (effects (font (size 1.1 1.1)) (hide yes)))(property "Datasheet" "${KIPRJMOD}/../datasheets/CRCW0603.pdf" (at 325.12 140.97 0) (effects (font (size 1.1 1.1)) (hide yes)))(property "MPN" "CRCW060310K0FKEA" (at 325.12 140.97 0) (effects (font (size 1.1 1.1)) (hide yes)))(property "LCSC" "C844918" (at 325.12 140.97 0) (effects (font (size 1.1 1.1)) (hide yes))))
(wire (pts (xy 318.77 140.97) (xy 313.69 140.97)) (stroke (width 0) (type default)))
(global_label "CAM_PWDN_1V8" (shape bidirectional) (at 313.69 140.97 180) (effects (font (size 0.85 0.85)) (justify right)))
(wire (pts (xy 331.47 140.97) (xy 336.55 140.97)) (stroke (width 0) (type default)))
(global_label "CAM_1V8" (shape bidirectional) (at 336.55 140.97 0) (effects (font (size 0.85 0.85)) (justify left)))
(symbol (lib_id "S31_34:Part_CAM501") (at 66.04 163.83 0) (unit 1) (in_bom yes) (on_board no) (property "Reference" "CAM501" (at 66.04 157.56 0) (effects (font (size 1.1 1.1))))(property "Value" "Seeed OV5640 autofocus module" (at 66.04 159.76 0) (effects (font (size 1.1 1.1))))(property "Footprint" "" (at 66.04 163.83 0) (effects (font (size 1.1 1.1)) (hide yes)))(property "Datasheet" "${KIPRJMOD}/../datasheets/Seeed-114993115-autofocus-drawing.pdf" (at 66.04 163.83 0) (effects (font (size 1.1 1.1)) (hide yes)))(property "MPN" "114993115" (at 66.04 163.83 0) (effects (font (size 1.1 1.1)) (hide yes)))(property "assembly" "hand-fit to J501" (at 66.04 163.83 0) (effects (font (size 1.1 1.1)) (hide yes)))(property "vendor_id" "Seeed Studio 114993115" (at 66.04 163.83 0) (effects (font (size 1.1 1.1)) (hide yes))))
(text "J501 mates with Seeed 114993115. Bottom contacts, 24 x 0.5 mm, 0.30 mm stiffener." (at 16 181.36 0) (effects (font (size 1.3 1.3)) (justify left)))
(text "J501 pad = 25 minus camera flex contact. The pin names below include the flex contact number." (at 16 186.36 0) (effects (font (size 1.3 1.3)) (justify left)))
(text "At the connector, flex 10 is the internal core regulator output. C501 and C502 bypass this rail." (at 16 191.36 0) (effects (font (size 1.3 1.3)) (justify left)))
(text "Fit the flex with power off. Verify GND on J501 pads 2, 10 and 23 before powering the sensor." (at 16 196.36 0) (effects (font (size 1.3 1.3)) (justify left)))
(embedded_fonts no))
